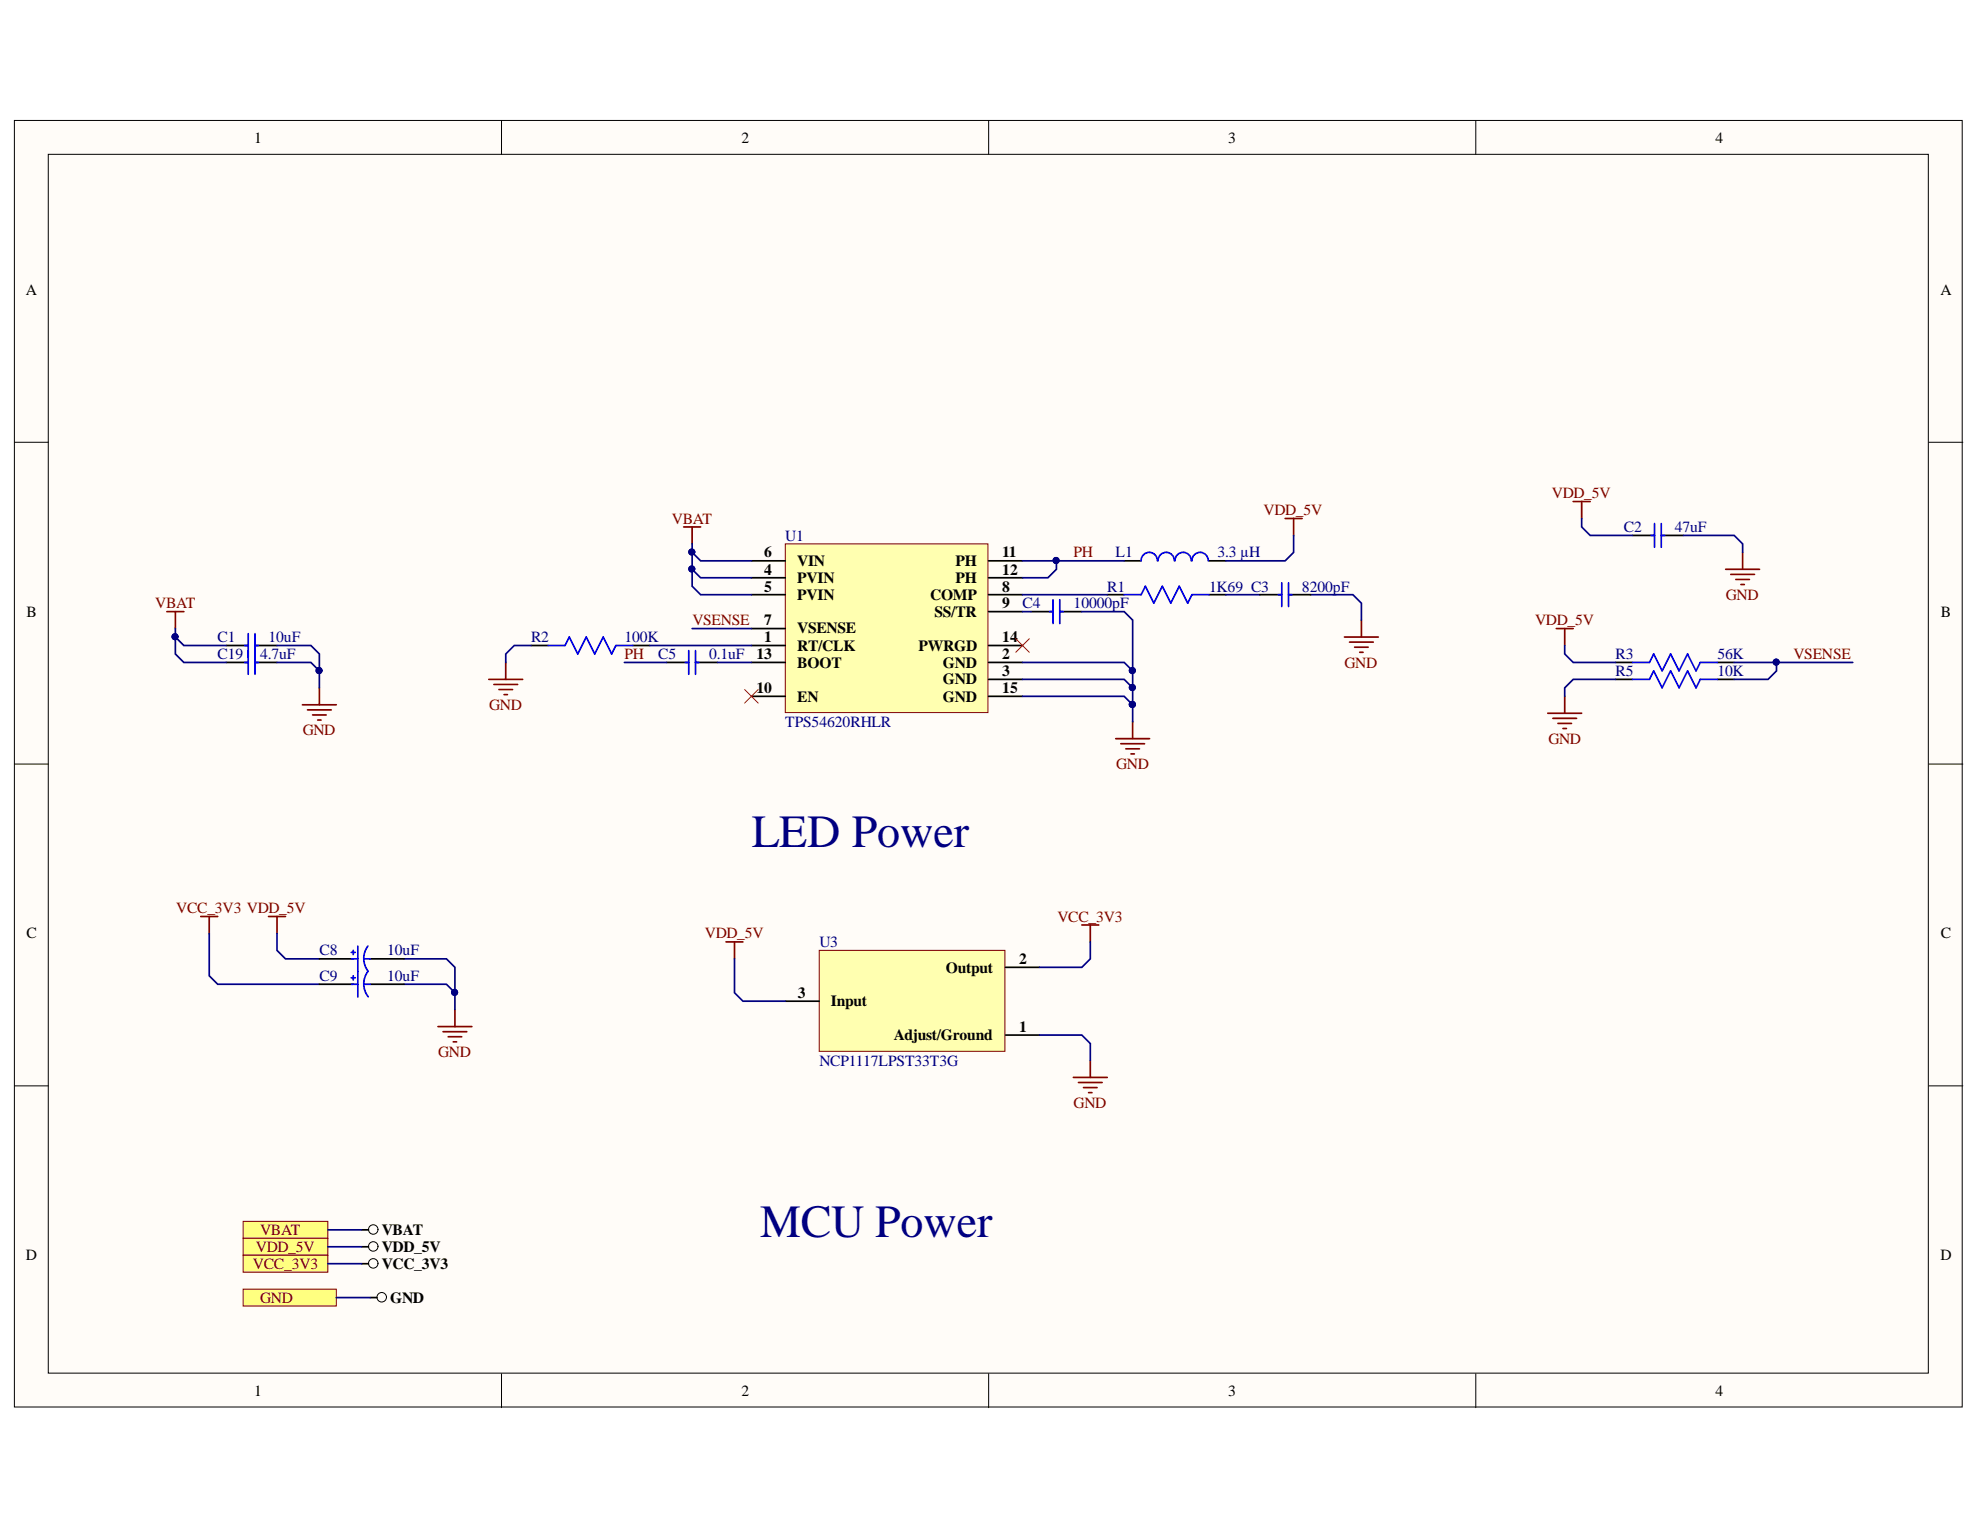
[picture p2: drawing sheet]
<svg xmlns="http://www.w3.org/2000/svg" width="279mm" height="216mm" viewBox="0 0 279 216" stroke-linecap="round" stroke-linejoin="round" font-family="sans-serif">
<g fill="#fffcf8" stroke="#000" stroke-width=".14">
<path d="M2 17h274.9v181.5h-274.9z"/>
<path d="M6.8 21.8h265.3v172h-265.3z"/>
</g>
<path d="M70.8 17v4.8M139.5 17v4.8M208.2 17v4.8M2 62.4h4.8M272.2 62.4h4.8M2 107.8h4.8M272.2 107.8h4.8M2 153.2h4.8M272.2 153.2h4.8M70.8 193.9v4.7M139.5 193.9v4.7M208.2 193.9v4.7" fill="none" stroke="#000" stroke-width=".14"/>
<path d="M115.6 134.1h26.2v14.3h-26.2z" fill="#ffffb0" stroke="#800000" stroke-width=".14"/>
<path d="M141.9 136.5h4.8M110.8 141.3h4.8M141.9 146.1h4.8" fill="none" stroke="#000" stroke-width=".24"/>
<g fill="none" stroke="#800000" stroke-width=".24">
<path d="M28.3 129.3h2.4M29.5 129.3v2.4M37.9 129.3h2.4M39.1 129.3v2.4M102.4 132.9h2.4M103.6 132.9v2.4M152.7 130.5h2.3M153.9 130.5v2.4M61.8 144.9h4.8M62.5 145.6h3.4M63.2 146.3h2M64 147h.4"/>
<path d="M64.2 142.5v2.4M151.5 152h4.7M152.2 152.8h3.3M152.9 153.5h1.9M153.6 154.2h.5M153.9 149.6v2.4"/>
</g>
<path d="M110.8 76.7h28.6v23.9h-28.6z" fill="#ffffb0" stroke="#800000" stroke-width=".14"/>
<g fill="none" stroke="#000" stroke-width=".24">
<path d="M106 79.1h4.8M139.5 79.1h4.8M158.6 79.1h2.4M170.6 79.1h2.4M230.4 75.6h3.1M234.4 75.6h3.1M31.9 91.1h3.1M36 91.1h3.1M75 91.1h2.3M89.3 91.1h2.4M94.1 93.5h3.1M98.1 93.5h3.2"/>
<path d="M106 91.1h4.8M106 93.5h4.8M106 81.5h4.8M106 83.9h4.8M106 88.7h4.8M106 98.3h4.8M139.5 91.1h4.8M139.5 93.5h4.8M139.5 95.9h4.8M139.5 81.5h4.8M139.5 83.9h4.8M139.5 86.3h4.8"/>
<path d="M139.5 98.3h4.8M145.5 86.3h3.1M149.5 86.3h3.2M156.2 83.9h2.4M170.6 83.9h2.4M228 93.5h2.4M228 95.9h2.4M242.3 93.5h2.4M242.3 95.9h2.4"/>
</g>
<g fill="none" stroke="#800000" stroke-width=".24">
<path d="M96.5 74.4h2.4M97.7 74.4v2.3M181.3 73.2h2.4M182.5 73.2v2.4M222 70.8h2.4M223.2 70.8v2.4M245.9 77.9v2.4M23.5 86.3h2.4M24.7 86.3v2.4M42.7 99.5h4.8M45.1 97.1v2.4M69 95.9h4.8"/>
<path d="M69.7 96.6h3.3M70.4 97.3h1.9M71.1 98h.5M71.4 93.5v2.4M189.7 89.9h4.8M190.4 90.6h3.4M191.2 91.3h1.9M191.9 92h.4M192.1 87.5v2.4M219.6 88.7h2.4M220.8 88.7v2.4M220.8 98.3v2.3"/>
<path d="M243.5 80.3h4.8M244.2 81.1h3.4M244.9 81.8h2M245.7 82.5h.4M43.4 100.2h3.3M44.1 100.9h1.9M44.8 101.6h.5M157.4 104.2h4.8M158.2 105h3.3M158.9 105.7h1.9M159.6 106.4h.5M159.8 101.8v2.4"/>
<path d="M218.4 100.6h4.8M219.1 101.4h3.4M219.8 102.1h2M220.6 102.8h.4"/>
</g>
<g fill="none" stroke="#00f" stroke-width=".24">
<path d="M163.3 79.1a1.15 1.15 0 0 0-1.1-1.2 1.15 1.15 0 0 0-1.2 1.2M165.7 79.1a1.15 1.15 0 0 0-1.1-1.2 1.15 1.15 0 0 0-1.2 1.2M168.1 79.1a1.15 1.15 0 0 0-1.1-1.2 1.15 1.15 0 0 0-1.2 1.2M170.5 79.1a1.15 1.15 0 0 0-1.2-1.2 1.15 1.15 0 0 0-1.1 1.2M233 75.6h.5M233.5 73.9v3.3M234.4 73.9v3.3M234.4 75.6h.5M34.5 91.1h.5M35 89.4v3.4M36 89.4v3.4M36 91.1h.5"/>
<path d="M77.3 91.1h2.4l.6-1.2 1.2 2.4 1.2-2.4 1.2 2.4 1.2-2.4 1.2 2.4 .6-1.2h2.4M96.7 93.5h.5M97.2 91.8v3.4M98.1 91.8v3.4M98.1 93.5h.5M148.1 86.3h.5M148.6 84.6v3.4M149.5 84.6v3.4M149.5 86.3h.5M158.6 83.9h2.4l.6-1.2 1.2 2.4 1.2-2.4 1.2 2.4 1.2-2.4 1.2 2.4 .6-1.2h2.4M230.4 93.5h2.4l.6-1.2 1.1 2.4 1.2-2.4 1.2 2.4 1.2-2.4 1.2 2.4 .6-1.2h2.4M230.4 95.9h2.4l.6-1.2 1.1 2.4 1.2-2.4 1.2 2.4 1.2-2.4 1.2 2.4 .6-1.2h2.4"/>
</g>
<g fill="#ffff80" stroke="#800000" stroke-width=".14">
<path d="M34.3 172.3h12v2.4h-12z" fill-rule="evenodd"/>
<path d="M34.3 174.7h12v2.4h-12z" fill-rule="evenodd"/>
<path d="M34.3 177.1h12v2.4h-12z" fill-rule="evenodd"/>
<path d="M34.3 181.9h13.2v2.4h-13.2z" fill-rule="evenodd"/>
</g>
<g fill="none" stroke="#000" stroke-width=".14">
<circle cx="52.7" cy="173.5" r=".67"/>
<circle cx="52.7" cy="175.9" r=".67"/>
<circle cx="52.7" cy="178.3" r=".67"/>
<circle cx="53.9" cy="183.1" r=".67"/>
</g>
<path d="M31.9 93.5h3.1M36 93.5h3.1M177.8 83.9h3.1M181.8 83.9h3.1M45.1 135.3h4.7M45.1 138.9h4.7M52.2 135.3h4.8M52.2 138.9h4.8M51 173.5h1M51 175.9h1M51 178.3h1M52.2 183.1h1" fill="none" stroke="#000" stroke-width=".24"/>
<path d="M105.1 97.3l1.9 1.9M107 97.3l-1.9 1.9M143.3 90.1l1.9 1.9M145.2 90.1l-1.9 1.9" fill="none" stroke="#f00" stroke-width=".14"/>
<g fill="none" stroke="#00f" stroke-width=".24">
<path d="M34.5 93.5h.5M35 91.8v3.4M36 91.8v3.4M36 93.5h.5M180.4 83.9h.5M180.9 82.2v3.4M181.8 82.2v3.4M181.8 83.9h.5M49.6 134.4h.5M49.6 138h.5M49.6 135.3h.9M49.6 138.9h.9"/>
<path d="M49.8 134.1v.6M49.8 137.7v.6M50.5 133.5v7.2M51.3 135.3h.9M51.3 138.9h.9M51.9 133.5a2.94 2.94 0 0 0 .1 3.6M51.9 137.1a2.94 2.94 0 0 0 .1 3.6"/>
</g>
<g fill="none" stroke="#000080" stroke-width=".24">
<path d="M97.7 77.9v2.4l1.2 1.2h7.1M97.7 76.7v1.2l1.2 1.2h7.1M144.3 79.1h14.3M149.1 79.1v1.2l-1.2 1.2h-3.6M182.5 75.6v2.3l-1.2 1.2h-8.3M223.2 73.2v1.2l1.2 1.2h6M237.5 75.6h7.2l1.2 1.1v1.2M24.7 88.7v1.2l1.2 1.2h6M24.7 89.9v2.4l1.2 1.2h6M39.1 93.5h4.8l1.2 1.2M39.1 91.1h4.8l1.2 1.2v4.8M75 91.1h-2.4l-1.2 1.2v1.2"/>
<path d="M88.1 93.5h6M91.7 91.1h14.3M97.7 80.3v2.4l1.2 1.2h7.1M97.7 88.7h8.3M101.3 93.5h4.7M144.3 98.3h14.3l1.2 1.2M144.3 95.9h14.3l1.2 1.2M144.3 93.5h14.3l1.2 1.2M144.3 86.3h1.2M144.3 83.9h11.9M152.7 86.3h5.9l1.2 1.2v12M159.8 99.5v2.3"/>
<path d="M173 83.9h4.8M184.9 83.9h6l1.2 1.2v2.4M220.8 91.1v1.2l1.2 1.2h6M228 95.9h-6l-1.2 1.2v1.2M244.7 93.5h16.7M250.7 93.5v1.2l-1.2 1.2h-4.8M29.5 131.7v6l1.2 1.2h14.4M39.1 131.7v2.4l1.2 1.2h4.8M57 138.9h6l1.2 1.2M57 135.3h6l1.2 1.2v6M103.6 135.3v4.8l1.2 1.2h6M153.9 132.9v2.4l-1.2 1.2h-6"/>
<path d="M146.7 146.1h6l1.2 1.2v2.3M46.3 178.3h4.7M46.3 175.9h4.7M46.3 173.5h4.7M47.5 183.1h4.7"/>
</g>
<g fill="#000080" stroke="#000080" stroke-width=".14">
<circle cx="250.6" cy="93.4" r=".43"/>
<circle cx="24.7" cy="89.8" r=".43"/>
<circle cx="64.1" cy="140" r=".43"/>
<circle cx="97.6" cy="80.3" r=".43"/>
<circle cx="97.6" cy="77.9" r=".43"/>
<circle cx="159.8" cy="99.4" r=".43"/>
<circle cx="159.8" cy="97" r=".43"/>
<circle cx="159.8" cy="94.6" r=".43"/>
<circle cx="149" cy="79.1" r=".43"/>
<circle cx="45" cy="94.6" r=".43"/>
</g>
<g font-size="6.5" fill="#000080">
<text x="106.1" y="119.6">LED Power</text>
<text x="107.3" y="174.5">MCU Power</text>
</g>
<g font-size="2.2">
<text x="35.9" y="20.1">1</text>
<text x="104.6" y="20.1">2</text>
<text x="173.3" y="20.1">3</text>
<text x="242.1" y="20.1">4</text>
<text x="3.6" y="41.6">A</text>
<text x="273.8" y="41.6">A</text>
<text x="107.8" y="81.1">4</text>
<text x="107.8" y="83.5">5</text>
<text x="107.8" y="78.6">6</text>
<text x="112.5" y="82.3">PVIN</text>
<text x="112.5" y="79.8">VIN</text>
<text x="134.8" y="79.8">PH</text>
<text x="134.8" y="82.3">PH</text>
<text x="141.4" y="83.5">8</text>
<text x="141.4" y="78.6">11</text>
<text x="141.4" y="81.1">12</text>
<text x="3.7" y="87">B</text>
<text x="107.8" y="88.2">7</text>
<text x="112.5" y="84.7">PVIN</text>
<text x="112.5" y="89.4">VSENSE</text>
<text x="131.3" y="84.7">COMP</text>
<text x="131.9" y="87">SS/TR</text>
<text x="141.4" y="85.8">9</text>
<text x="273.9" y="87">B</text>
<text x="106.7" y="93">13</text>
<text x="107.8" y="90.7">1</text>
<text x="112.5" y="91.8">RT/CLK</text>
<text x="112.5" y="94.2">BOOT</text>
<text x="129.6" y="91.8">PWRGD</text>
<text x="133.1" y="94.2">GND</text>
<text x="141.4" y="93">2</text>
<text x="141.4" y="95.4">3</text>
<text x="141.4" y="90.7">14</text>
<text x="106.7" y="97.8">10</text>
<text x="112.5" y="99">EN</text>
<text x="133.1" y="96.6">GND</text>
<text x="133.1" y="99">GND</text>
<text x="141.4" y="97.8">15</text>
<text x="3.7" y="132.4">C</text>
<text x="133.5" y="137.2">Output</text>
<text x="143.8" y="136.1">2</text>
<text x="273.9" y="132.4">C</text>
<text x="112.6" y="140.8">3</text>
<text x="117.2" y="142">Input</text>
<text x="126.1" y="146.8">Adjust/Ground</text>
<text x="143.8" y="145.6">1</text>
<text x="3.6" y="177.8">D</text>
<text x="53.9" y="174.3">VBAT</text>
<text x="53.9" y="176.7">VDD_5V</text>
<text x="53.9" y="179">VCC_3V3</text>
<text x="273.8" y="177.8">D</text>
<text x="55.1" y="183.8">GND</text>
<text x="35.9" y="196.9">1</text>
<text x="104.6" y="196.9">2</text>
<text x="173.3" y="196.9">3</text>
<text x="242.1" y="196.9">4</text>
</g>
<g font-size="2.2" fill="#800000">
<text x="219" y="70.3">VDD_5V</text>
<text x="94.8" y="73.9">VBAT</text>
<text x="178.3" y="72.7">VDD_5V</text>
<text x="151.5" y="78.6">PH</text>
<text x="21.9" y="85.8">VBAT</text>
<text x="97.7" y="88.2">VSENSE</text>
<text x="216.6" y="88.2">VDD_5V</text>
<text x="243.5" y="84.7">GND</text>
<text x="88.1" y="93">PH</text>
<text x="189.7" y="94.2">GND</text>
<text x="253.1" y="93">VSENSE</text>
<text x="69" y="100.2">GND</text>
<text x="42.7" y="103.8">GND</text>
<text x="218.5" y="104.9">GND</text>
<text x="157.5" y="108.6">GND</text>
<text x="24.9" y="128.9">VCC_3V3 VDD_5V</text>
<text x="149.2" y="130.1">VCC_3V3</text>
<text x="99.5" y="132.4">VDD_5V</text>
<text x="61.8" y="149.2">GND</text>
<text x="151.5" y="156.4">GND</text>
<text x="35.7" y="179">VCC_3V3</text>
<text x="36.1" y="176.7">VDD_5V</text>
<text x="36.7" y="174.3">VBAT</text>
<text x="36.7" y="183.8">GND</text>
</g>
<g font-size="2.2" fill="#000080">
<text x="110.8" y="76.3">U1</text>
<text x="229.1" y="75.1">C2</text>
<text x="236.3" y="75.1">47uF</text>
<text x="156.2" y="83.5">R1</text>
<text x="157.4" y="78.6">L1</text>
<text x="170.6" y="83.5">1K69 C3</text>
<text x="171.8" y="78.6">3.3 µH</text>
<text x="183.7" y="83.5">8200pF</text>
<text x="144.3" y="85.8">C4</text>
<text x="151.5" y="85.8">10000pF</text>
<text x="30.7" y="90.7">C1</text>
<text x="30.7" y="93">C19</text>
<text x="36.7" y="93">4.7uF</text>
<text x="37.9" y="90.7">10uF</text>
<text x="74.9" y="90.7">R2</text>
<text x="88.1" y="90.7">100K</text>
<text x="92.9" y="93">C5</text>
<text x="100.1" y="93">0.1uF</text>
<text x="228" y="93">R3</text>
<text x="228" y="95.4">R5</text>
<text x="242.3" y="93">56K</text>
<text x="242.3" y="95.4">10K</text>
<text x="110.8" y="102.6">TPS54620RHLR</text>
<text x="45.1" y="134.8">C8</text>
<text x="54.6" y="134.8">10uF</text>
<text x="115.6" y="133.6">U3</text>
<text x="45.1" y="138.4">C9</text>
<text x="54.6" y="138.4">10uF</text>
<text x="115.6" y="150.4">NCP1117LPST33T3G</text>
</g>
</svg>
